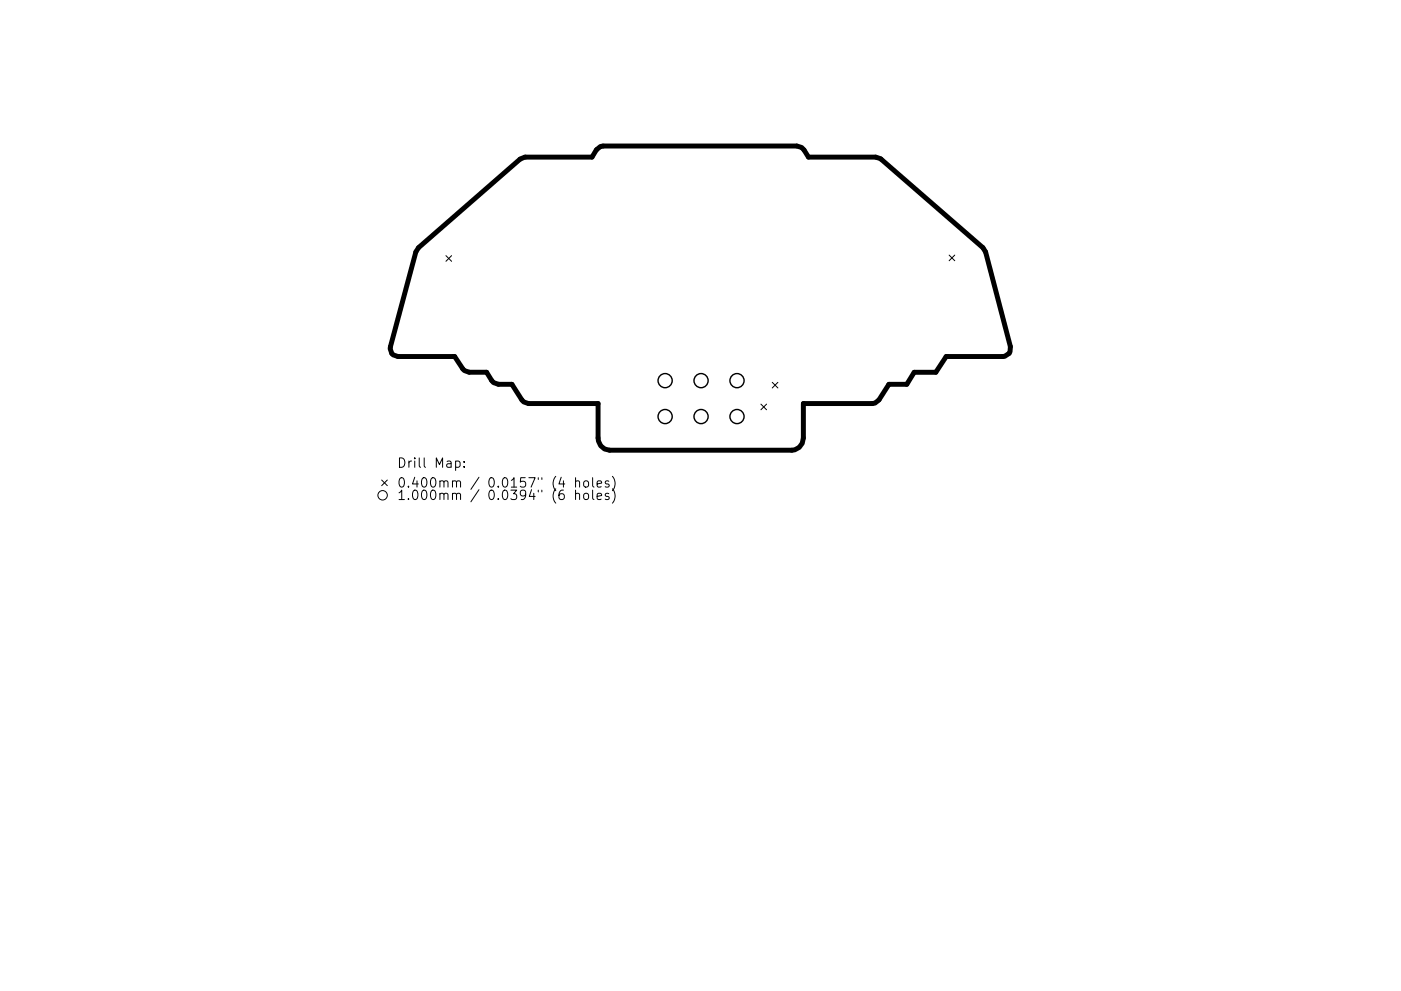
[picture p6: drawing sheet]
<svg xmlns="http://www.w3.org/2000/svg" width="297mm" height="210mm" viewBox="0 0 297 210" stroke-linecap="round" stroke-linejoin="round" font-family="sans-serif">
<path d="M88.7 52.6l21.6-18.8 .9-.5h14.3l1-1.5 .8-.7 .6-.1h41.1l1 .3 .5 .5 .9 1.5h14.3l1 .4 21.7 18.9 .6 .9 5.2 20.1-.1 1-.2 .4-.9 .6h-.4h-12l-2.2 3.4h-4.6l-1.5 2.5h-3.8l-2.1 3.4-.9 .6-15.2 .1v7.3a2.51 2.51 0 0 1-2.4 2.6h-38.7a2.53 2.53 0 0 1-2.4-2.6v-7.3h-14.8l-1-.3-.4-.5-2.1-3.3h-2.8l-1.1-.3-1.4-2.2h-3.7l-1.1-.4-2-3h-12l-1-.3-.3-.3-.4-1 .1-.4 5.4-20.1z" fill="none" stroke="#000" stroke-width="1.1"/>
<g fill="none" stroke="#000" stroke-width=".21">
<path d="M94.5 54.2l1.2 1.2M95.7 54.2l-1.2 1.2M201.2 54.1l1.2 1.2M202.4 54.1l-1.2 1.2M96.6 97.9l.6-.1 .4 .4v.6l-.2 .3h-.8M98.4 99v.1M98.4 97.9v.2M161.3 85.7l1.2 1.2M162.5 85.7l-1.2 1.2M163.7 81.1l1.2 1.2M164.9 81.1l-1.2 1.2M80.9 101.8l1.2 1.2"/>
<path d="M82.1 101.8l-1.2 1.2M122 102.2a.5 .5 0 0 1 .9 .1v1M122 104.8a.5 .5 0 0 1 .9 .1v1.1M122 101.3v2M122 104v2M123.8 102.2a.54 .54 0 0 1 .6-.2 .54 .54 0 0 1 .4 .4v.6a.54 .54 0 0 1-.5 .4 .54 .54 0 0 1-.6-.4zM123.8 104.8a.54 .54 0 0 1 .6-.2 .54 .54 0 0 1 .4 .4v.6a.54 .54 0 0 1-.5 .4 .54 .54 0 0 1-.6-.4zM125.6 101.3v1.8l.3 .2M125.6 104v1.7l.3 .3M126.6 102.7l1-.2-.1-.4-.6-.1-.3 .3 .1 1h.8M126.6 105.3l1-.2-.1-.3-.6-.1-.3 .2 .1 1h.8M129.1 102.1l-.5-.1-.3 .3 .1 .3 .7 .2v.5h-.8"/>
<path d="M129.1 104.8l-.5-.1-.3 .2 .1 .3 .7 .2v.5h-.8M129.8 101.1a2.29 2.29 0 0 1 0 3M129.8 103.7a2.29 2.29 0 0 1 0 3.1"/>
<circle cx="81.1" cy="105.1" r="1"/>
</g>
<g fill="none" stroke="#000" stroke-width=".3">
<circle cx="141" cy="88.4" r="1.5"/>
<circle cx="141" cy="80.8" r="1.5"/>
<circle cx="148.6" cy="80.8" r="1.5"/>
<circle cx="148.6" cy="88.4" r="1.5"/>
<circle cx="156.3" cy="88.4" r="1.5"/>
<circle cx="156.3" cy="80.8" r="1.5"/>
</g>
<g font-size="2.8">
<text x="84.1" y="99.2">Drill Map:</text>
<text x="84.1" y="103.4">0.400mm / 0.0157&quot; (4 holes)</text>
<text x="84.1" y="106.1">1.000mm / 0.0394&quot; (6 holes)</text>
</g>
</svg>
